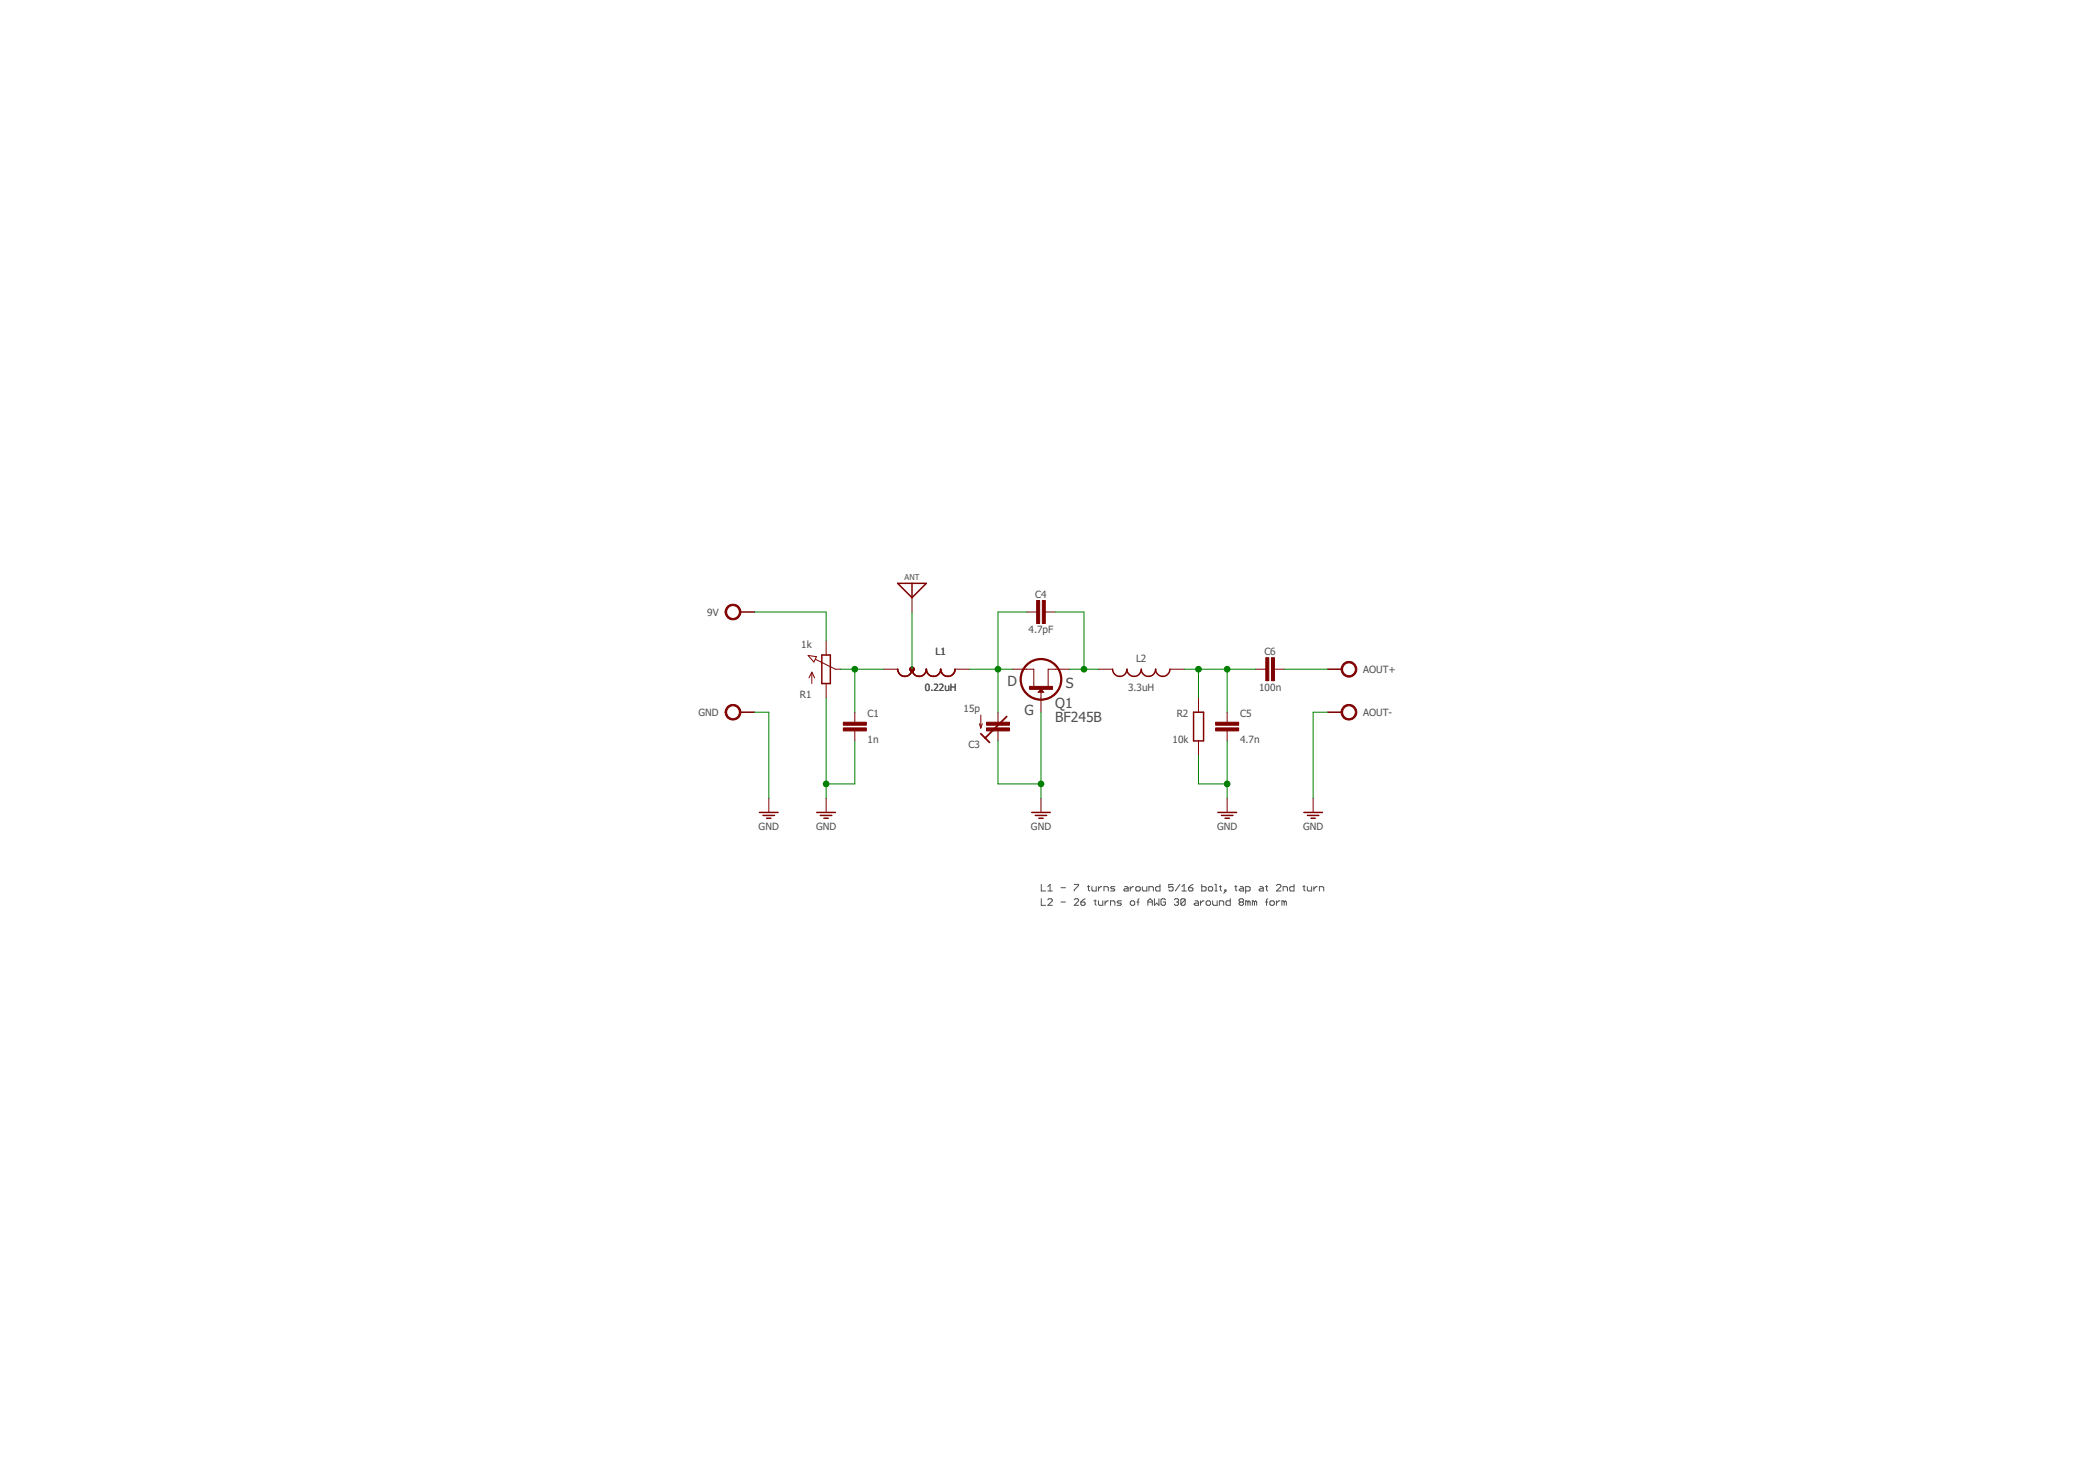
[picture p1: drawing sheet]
<svg xmlns="http://www.w3.org/2000/svg" width="297mm" height="210mm" viewBox="0 0 297 210" stroke-linecap="round" stroke-linejoin="round" font-family="sans-serif">
<g fill="none" stroke="#505050" stroke-width=".14">
<path d="M147.6 125.3v1h.7M147.6 127.4v.9h.7M148.6 126.3h.6M148.6 125.7l.3-.4v1M148.6 127.5l.1-.1h.3l.2 .1v.2l-.6 .6h.6M150.4 125.8h.7M150.4 127.8h.7M152.3 125.3h.6v.2l-.6 .6v.2M152.3 127.5l.2-.1h.3l.1 .1v.2l-.6 .6h.6M153.2 127.8h.5l.2 .3-.2 .2h-.3l-.2-.2zM153.9 127.4l-.7 .4M154.2 125.7h.3"/>
<path d="M154.3 125.5v.6l.2 .2M154.8 125.7v.4l.2 .2h.4v-.6M155.1 127.7h.3M155.3 127.5v.6l.1 .2M155.7 125.7v.6M155.7 127.7v.4l.2 .2h.5v-.6M156.2 125.7h-.2l-.3 .3M156.5 126.3v-.6h.5l.1 .1v.5M156.7 127.7v.6M157.1 127.7h-.1l-.3 .3M157.5 128.3v-.6h.4l.2 .1v.5M158.1 125.7h-.5l-.1 .1 .1 .2h.3l.2 .1-.2 .2h-.4"/>
<path d="M159 127.7h-.5l-.1 .1 .6 .3-.1 .2h-.5M159.5 125.7h.3l.2 .1v.5h-.5l-.2-.2 .2-.1h.5M160.3 125.7v.6M160.4 127.7h.3l.2 .1v.3l-.2 .2h-.3l-.1-.2v-.3zM160.7 125.7h-.1l-.3 .3M161 125.8l.2-.1h.3l.2 .1v.3l-.2 .2h-.3l-.2-.2zM161.2 127.8h.3M161.5 127.4l-.1 .1v.8M162 125.7v.4l.1 .2h.5v-.6M162.8 127.8h.6M162.8 128.3v-.6l.3-.3 .3 .3v.6M162.9 126.3v-.6h.5l.1 .1v.5"/>
<path d="M163.7 127.4v.9l.3-.3 .3 .3v-.9M164.5 125.3v1h-.5l-.1-.2v-.3l.1-.1h.5M165.2 127.5l-.1-.1h-.3l-.2 .1v.6l.2 .2h.3l.1-.2v-.3h-.3M166.3 125.3h-.6v.5l.3-.1 .3 .1v.3l-.1 .2h-.3l-.2-.2M166.5 127.5l.1-.1h.4l.1 .1-.1 .3M166.8 127.8h.2M167 127.8l.1 .2-.1 .3h-.4l-.1-.2M167.3 125.3l-.7 1M167.6 126.3h.6M167.6 125.7l.3-.4v1M168 127.5l-.1-.1h-.3l-.2 .1v.6M168 127.5v.6l-.1 .2h-.3l-.2-.2"/>
<path d="M168 127.5l-.6 .6M168.5 125.8h.5l.1 .2v.1l-.1 .2h-.3l-.2-.2zM169.1 125.3l-.6 .5M169.5 127.7h.3l.1 .1v.5h-.4l-.2-.2 .2-.1h.4M170.2 127.7v.6M170.4 125.3v1h.5l.1-.2v-.3l-.1-.1h-.5M170.7 127.7h-.2l-.3 .3M171.2 127.7h.3l.1 .1v.3l-.1 .2h-.3l-.2-.2v-.3zM171.3 125.8l.2-.1h.3l.1 .1v.3l-.1 .2h-.3l-.2-.2zM171.9 127.7v.4l.2 .2h.5v-.6M172.3 126.3h.3M172.3 125.3h.1v1"/>
<path d="M172.9 125.7h.3M172.9 128.3v-.6h.5l.1 .1v.5M173 125.5v.6l.2 .2M173.7 126.1h.1v.2h-.1zM173.8 126.3l-.3 .3M174.4 127.4v.9h-.4l-.2-.2v-.3l.2-.1h.4M175.1 125.7h.3M175.2 125.5v.6l.2 .2M175.9 125.7h.2l.2 .1v.5h-.4l-.2-.2 .2-.1h.4M175.9 127.8l-.2-.1v-.2l.2-.1h.2l.2 .1-.2 .3M175.9 127.8l-.2 .2 .2 .3h.2l.2-.2v-.1l-.2-.2M175.9 127.8h.2"/>
<path d="M176.6 126.3h.5l.1-.2v-.3l-.1-.1h-.5v.9M176.9 127.8l-.1-.1h-.2v.6M176.9 127.8l.2-.1 .1 .1v.5M176.9 127.8v.5M177.9 127.8l-.2-.1h-.1v.6M177.9 127.8v.5M177.9 127.8l.1-.1 .2 .1v.5M178.6 125.7h.4l.1 .1v.5h-.5l-.1-.2 .1-.1h.5M179.4 125.7h.3M179.4 127.8h.3M179.6 125.5v.6l.1 .2M179.7 127.4l-.1 .1v.8"/>
<path d="M180 127.8l.2-.1h.3l.2 .1v.3l-.2 .2h-.3l-.2-.2zM181 125.5l.1-.2h.4l.1 .2v.2l-.6 .6h.6M181 127.7v.6M181.5 127.7h-.2l-.3 .3M181.9 126.3v-.6h.5l.1 .1v.5M182.1 127.8l-.2-.1h-.1v.6M182.1 127.8v.5M182.1 127.8l.1-.1 .2 .1v.5M183.5 125.3v1h-.5l-.1-.2v-.3l.1-.1h.5M184.7 125.7h.3M184.9 125.5v.6l.1 .2M185.4 125.7v.4l.1 .2h.5v-.6"/>
<path d="M186.3 125.7v.6M186.8 125.7h-.2l-.3 .3M187.1 126.3v-.6h.4l.2 .1v.5"/>
</g>
<g fill="none" stroke="#800000" stroke-width=".14">
<path d="M114.6 92.9l1.2 .2-.4 .7zM115.1 95.3v1.6M115.1 95.3l-.4 .8M115.1 95.3l.4 .8M115.6 93.5l2.8 1.3h.8M117.1 90.8v2M117.1 96.9v2M125.2 94.8h2.1M129.3 84.7v2M135.4 94.8h2M143.5 94.8h3.1v2.7M145.6 86.7h1.4"/>
<path d="M147.2 98.1l.4-.4 .4 .4zM147.4 98l.2-.2 .2 .3h-.5zM147.4 98h.3l-.1-.1-.2 .1M147.6 97.6v3.3M148.2 86.7h1.4M151.7 94.8h-3.1v2.7M155.7 94.8h2.1M165.9 94.8h2M169.9 98.9v2M178.1 94.8h1.4M180.7 94.8h1.4M109 113.1v2"/>
<path d="M117.1 113.1v2M121.2 100.9v1.5M121.2 103.6v1.4M138.9 102.6l.2 .6M139.1 101.3v1.9M139.3 102.6l-.2 .6M141.5 100.9v1.5M141.5 103.6v1.4M147.6 113.1v2M169.9 105v2M174 100.9v1.5M174 103.6v1.4"/>
<path d="M174 113.1v2M186.2 113.1v2"/>
</g>
<circle cx="147.6" cy="96.3" r="2.88" fill="none" stroke="#800000" stroke-width=".32"/>
<g fill="#800000" stroke="#800000" stroke-width=".14">
<path d="M146 97.3h3.2v.4h-3.2z"/>
<path d="M139.9 102.4h3.2v.4h-3.2z"/>
<path d="M139.9 103.2h3.2v.4h-3.2z"/>
<path d="M119.6 103.2h3.2v.4h-3.2z"/>
<path d="M119.6 102.4h3.2v.4h-3.2z"/>
<path d="M147.8 85.1h.4v3.3h-.4z"/>
<path d="M147 85.1h.4v3.3h-.4z"/>
<path d="M172.4 103.2h3.2v.4h-3.2z"/>
<path d="M172.4 102.4h3.2v.4h-3.2z"/>
<path d="M180.3 93.2h.4v3.3h-.4z"/>
<path d="M179.5 93.2h.4v3.3h-.4z"/>
</g>
<path d="M139.1 104l1.2 1.2M142.7 101.6l-3 3" fill="none" stroke="#800000" stroke-width=".25"/>
<g fill="none" stroke="#800000" stroke-width=".21">
<path d="M104.9 86.7h2.1M116.5 92.8h1.2v4.1h-1.2zM127.3 94.8a1.02 1.02 0 0 0 1 1.1 1.02 1.02 0 0 0 1-1.1 1.02 1.02 0 0 0 1 1.1 1.02 1.02 0 0 0 1-1.1 1.02 1.02 0 0 0 1.1 1.1 1.02 1.02 0 0 0 1-1.1 1.02 1.02 0 0 0 1 1.1 1.02 1.02 0 0 0 1-1.1M127.3 82.7h4l-2 2zM129.3 82.7v2M157.8 94.8a1.02 1.02 0 0 0 1 1.1 1.02 1.02 0 0 0 1-1.1 1.02 1.02 0 0 0 1 1.1 1.02 1.02 0 0 0 1-1.1 1.02 1.02 0 0 0 1 1.1 1.02 1.02 0 0 0 1.1-1.1 1.02 1.02 0 0 0 1 1.1 1.02 1.02 0 0 0 1-1.1M188.2 94.8h2M104.9 100.9h2.1M107.7 115.1h2.6M108.2 115.6h1.6M108.7 116h.6M115.8 115.1h2.6"/>
<path d="M116.3 115.6h1.6M116.8 116h.6M146.3 115.1h2.6M146.8 115.6h1.6M147.3 116h.6M169.2 100.9h1.4v4.1h-1.4zM172.7 115.1h2.6M173.2 115.6h1.6M173.7 116h.6M184.9 115.1h2.6M185.4 115.6h1.6M185.9 116h.6"/>
<path d="M188.2 100.9h2"/>
</g>
<g fill="#800000" stroke="#800000" stroke-width=".14">
<path d="M190.5 94a1.12 1.12 0 0 1 1.8 .4 1.12 1.12 0 0 1-.8 1.6 1.12 1.12 0 0 1-1.4-1.2h.3a.91 .91 0 0 1 1.2-.8 .91 .91 0 0 1 .3 1.5 .91 .91 0 0 1-1.5-.4v-.3h-.3l.1-.2z" fill-rule="evenodd"/>
<path d="M103.2 85.9a1.12 1.12 0 0 1 1.7 .3 1.12 1.12 0 0 1-.7 1.6 1.12 1.12 0 0 1-1.4-1.1h.2a.9 .9 0 0 1 1.3-.8 .9 .9 0 0 1 .2 1.5 .9 .9 0 0 1-1.4-.4l-.1-.3h-.2v-.3z" fill-rule="evenodd"/>
<path d="M190.5 100.1a1.12 1.12 0 0 1 1.8 .3 1.12 1.12 0 0 1-.8 1.6 1.12 1.12 0 0 1-1.4-1.1h.3a.9 .9 0 0 1 1.2-.8 .9 .9 0 0 1 .3 1.5 .9 .9 0 0 1-1.5-.4v-.3h-.3l.1-.3z" fill-rule="evenodd"/>
<path d="M103.2 100.1a1.12 1.12 0 0 1 1.7 .3 1.12 1.12 0 0 1-.7 1.6 1.12 1.12 0 0 1-1.4-1.1h.2a.9 .9 0 0 1 1.3-.8 .9 .9 0 0 1 .2 1.5 .9 .9 0 0 1-1.4-.4l-.1-.3h-.2v-.3z" fill-rule="evenodd"/>
<path d="M129.1 94.7l.2-.1 .3 .2a.29 .29 0 0 1-.2 .3 .29 .29 0 0 1-.3-.1l-.1-.2 .2-.1 .3 .1-.1 .2h-.2l-.2-.2z" fill-rule="evenodd"/>
<path d="M129.2 94.7h.2l.1 .2-.2 .1h-.1l-.1-.2h.3l-.1 .2-.2-.2z" fill-rule="evenodd"/>
<path d="M129.2 94.8h.2v.2h-.2v-.2h.1h-.1z" fill-rule="evenodd"/>
<path d="M129.2 94.8h.2v.1h-.2z" fill-rule="evenodd"/>
<path d="M129.1 94.6a.33 .33 0 0 1 .5 .1 .33 .33 0 0 1-.2 .5 .33 .33 0 0 1-.4-.4h.1a.24 .24 0 0 1 .2-.2 .24 .24 0 0 1 .2 .3 .24 .24 0 0 1-.3 .2l-.2-.3z" fill-rule="evenodd"/>
<path d="M129.1 94.7l.2-.1 .3 .2a.29 .29 0 0 1-.2 .3 .29 .29 0 0 1-.3-.1l-.1-.2 .2-.1 .3 .1-.1 .2h-.2l-.2-.2z" fill-rule="evenodd"/>
<path d="M129.2 94.7h.2l.1 .2-.2 .1h-.1l-.1-.2h.3l-.1 .2-.2-.2z" fill-rule="evenodd"/>
<path d="M129.2 94.8h.2v.2h-.2v-.2h.1h-.1z" fill-rule="evenodd"/>
<path d="M129.2 94.8h.2v.1h-.2z" fill-rule="evenodd"/>
<path d="M129.1 94.6a.33 .33 0 0 1 .5 .1 .33 .33 0 0 1-.2 .5 .33 .33 0 0 1-.4-.4h.1a.24 .24 0 0 1 .2-.2 .24 .24 0 0 1 .2 .3 .24 .24 0 0 1-.3 .2l-.2-.3z" fill-rule="evenodd"/>
</g>
<g fill="none" stroke="#008000" stroke-width=".14">
<path d="M107 86.7h10.1v4.1M117.1 98.9v14.2M119.2 94.8h6M121.2 94.8v6.1M129.3 86.7v8.1M137.4 94.8h6.1M145.6 86.7h-4.1v14.2M149.6 86.7h4.1v8.1M151.7 94.8h4M167.9 94.8h10.2M169.9 94.8v4.1M174 94.8v6.1"/>
<path d="M182.1 94.8h6.1M107 100.9h2v12.2M121.2 105v6.1h-4.1M141.5 105v6.1h6.1M147.6 100.9v12.2M169.9 107v4.1h4.1M174 105v8.1M188.2 100.9h-2v12.2"/>
</g>
<g fill="#008000" stroke="#008000" stroke-width=".14">
<circle cx="147.6" cy="111.1" r=".4"/>
<circle cx="117.1" cy="111.1" r=".4"/>
<circle cx="174" cy="111.1" r=".4"/>
<circle cx="141.5" cy="94.8" r=".4"/>
<circle cx="121.2" cy="94.8" r=".4"/>
<circle cx="153.7" cy="94.8" r=".4"/>
<circle cx="169.9" cy="94.8" r=".4"/>
<circle cx="174" cy="94.8" r=".4"/>
</g>
<g font-size="2" fill="#505050">
<text x="142.9" y="97.3">D</text>
<text x="145.2" y="101.4">G</text>
<text x="149.6" y="100.3">Q1</text>
<text x="151.1" y="97.5">S</text>
<text x="149.6" y="102.4">BF245B</text>
</g>
<g font-size="1.4" fill="#505050">
<text x="100.3" y="87.2">9V</text>
<text x="145.8" y="89.8">4.7pF</text>
<text x="146.8" y="84.7">C4</text>
<text x="113.6" y="91.8">1k</text>
<text x="132.6" y="92.8">L1</text>
<text x="161.1" y="93.8">L2</text>
<text x="179.3" y="92.8">C6</text>
<text x="193.3" y="95.4">AOUT+</text>
<text x="99" y="101.5">GND</text>
<text x="113.4" y="98.9">R1</text>
<text x="123" y="101.7">C1</text>
<text x="131.1" y="97.9">0.22uH</text>
<text x="136.6" y="100.9">15p</text>
<text x="159.9" y="97.9">3.3uH</text>
<text x="166.8" y="101.7">R2</text>
<text x="175.8" y="101.7">C5</text>
<text x="178.5" y="97.9">100n</text>
<text x="193.3" y="101.5">AOUT-</text>
<text x="123" y="105.3">1n</text>
<text x="137.3" y="106">C3</text>
<text x="166.2" y="105.3">10k</text>
<text x="175.8" y="105.3">4.7n</text>
<text x="107.6" y="117.6">GND</text>
<text x="115.7" y="117.6">GND</text>
<text x="146.2" y="117.6">GND</text>
<text x="172.6" y="117.6">GND</text>
<text x="184.8" y="117.6">GND</text>
</g>
<text font-size="1.1" fill="#505050" x="128.3" y="82.3">ANT</text>
</svg>
